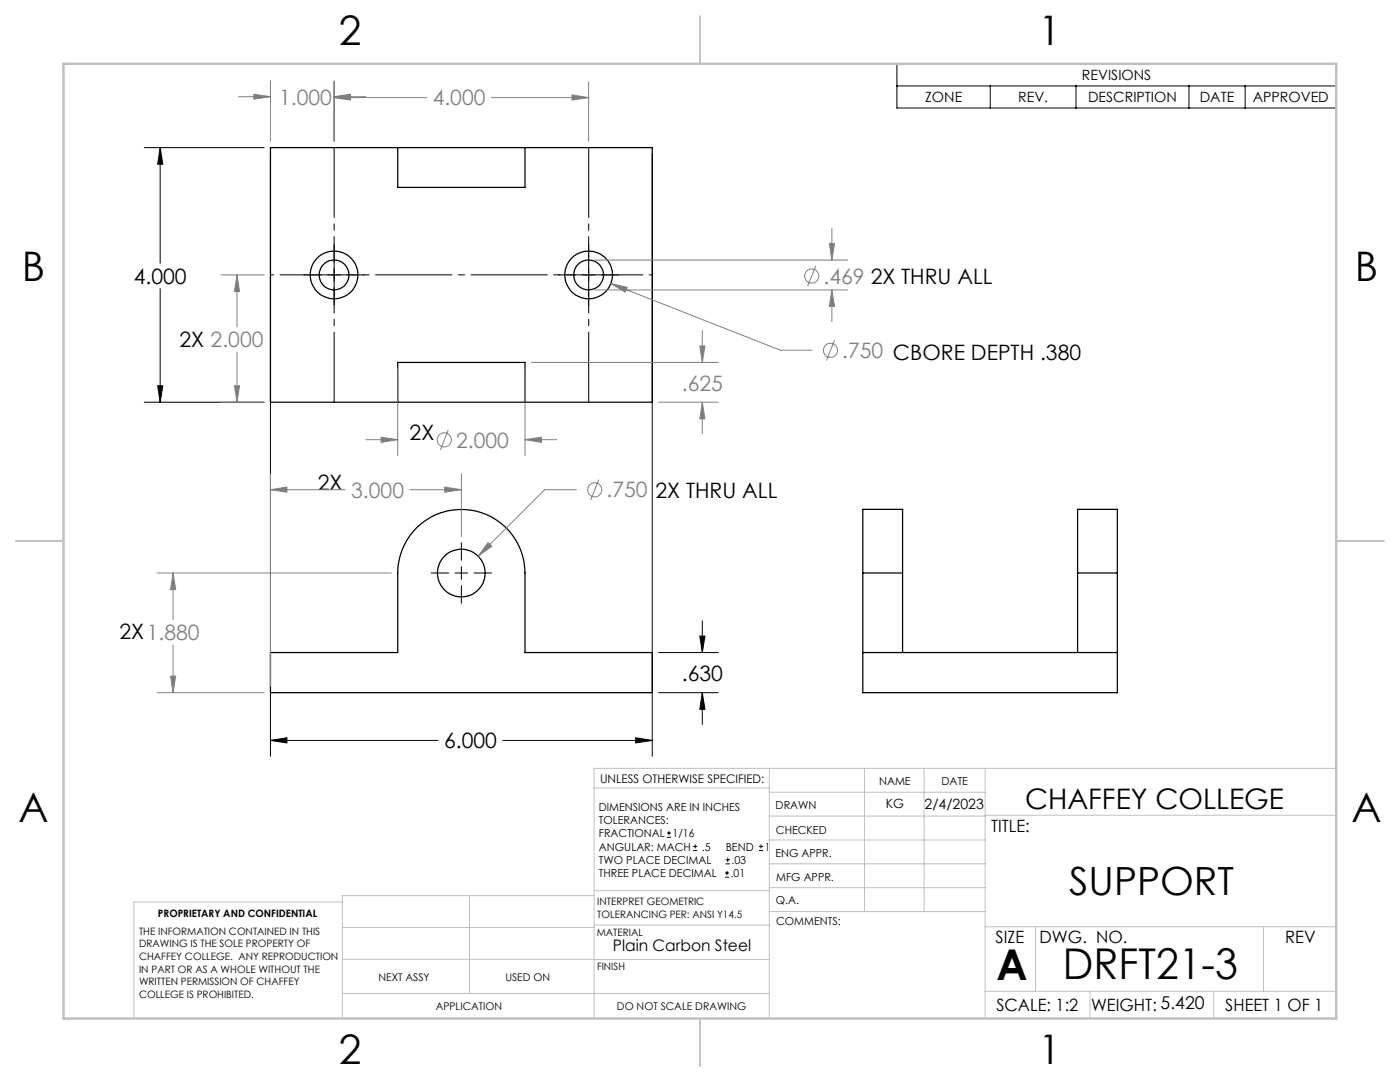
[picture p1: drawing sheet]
<svg xmlns="http://www.w3.org/2000/svg" width="279mm" height="216mm" viewBox="0 0 279 216" stroke-linecap="round" stroke-linejoin="round" font-family="sans-serif">
<g fill="none" stroke="#000" stroke-width=".25">
<path d="M79.4 29.5v7.9h25.4v-7.9M79.4 29.5h25.4M79.4 29.5h-25.4v50.8h25.4M104.8 29.5h25.4v50.8h-25.4M79.4 80.3h25.4M79.4 80.3v-8h25.4v8M172.2 114.3v-12.7h7.9v12.7M172.2 114.3v23.9h50.8v-23.9M172.2 114.3h7.9M180.1 114.3v15.9M215.1 114.3v-12.7h7.9v12.7M215.1 114.3h7.9"/>
<path d="M215.1 114.3v15.9M54 130.2h25.4v-15.9a12.7 12.7 0 0 1 12.7-12.6 12.7 12.7 0 0 1 12.7 12.6v15.9h25.4v8h-76.2zM172.2 130.2h50.8"/>
<circle cx="66.6" cy="54.9" r="2.98"/>
<circle cx="66.7" cy="54.9" r="4.8"/>
<circle cx="117.4" cy="54.9" r="2.98"/>
<circle cx="117.5" cy="54.9" r="4.8"/>
<circle cx="92.1" cy="114.3" r="4.8"/>
</g>
<g fill="none" stroke="#808080" stroke-width=".2">
<path d="M47.6 19.3h6.4M50.7 18.8l3.3 .5-3.3 .5zM54 16.1v12.1M66.7 19.5l3.3-.6v1.1zM66.7 19.3l3.3-.5v1zM66.7 16.1v12.1M66.7 19.5h18.5M66.7 19.3h6.3M98.1 19.5h19.4M114.2 18.9l3.3 .6-3.3 .5zM117.5 16.3v11.9M44.1 54.9h8.6"/>
<path d="M47.3 54.9l.5 3.3h-1zM47.3 54.9v10.3M118.7 51.9h50.5M118.7 57.9h50.5M121.9 56.6l3.3 .7-.4 1zM121.9 56.6l33.9 13.3h6.3M162.8 53.1l-1.6 4M165.5 48.6h1l-.5 3.3zM166 57.9l.5 3.2h-1zM166 45.5v6.4M166 57.9v6.3M46.8 77h1l-.5 3.3z"/>
<path d="M47.3 70.2v10.1M79.4 73.6v17.3M104.8 73.6v17.3M106 72.3h37.3M139.7 69h1l-.5 3.3zM140.2 66v6.3M166.5 67.9l-1.6 4M44.1 80.3h8.6M54 97.7l3.3-.5v1zM54 94.5v42.4M54 97.7h14.9M73 87.7h6.4"/>
<path d="M76.1 87.2l3.3 .5-3.3 .6zM81.8 97.7h10.3M88.8 97.2l3.3 .5-3.3 .5zM89.5 85.8l-1.6 4M92.1 94.5v12.5M104.8 87.7l3.3-.5v1.1zM104.8 87.7h6.3M115 97.7h-6.3l-13.3 13.3M119.5 95.7l-1.6 4.1M131.4 80.3h11.9M140.2 80.3l.5 3.3h-1zM140.2 80.3v6.3"/>
<path d="M31.4 114.3h46.7M34.5 114.3l.6 3.4h-1.1zM34.5 114.3v9.3M97.4 108.3l.7 .7-2.7 2zM31.4 138.2h21.3M34 134.9h1.1l-.6 3.3zM34.5 128.7v9.5"/>
<circle cx="162" cy="55.1" r="1.41"/>
<circle cx="165.7" cy="69.9" r="1.42"/>
<circle cx="88.7" cy="87.8" r="1.4"/>
<circle cx="118.7" cy="97.7" r="1.4"/>
</g>
<g fill="none" stroke="#000" stroke-width=".2">
<path d="M179 12.7h87.7v8.9h-87.7zM179 17.1h87.7M197.6 17.1v4.5M214.7 17.1v4.5M237.3 17.1v4.5M248.5 17.1v4.5M28.8 29.5h23.9M32 29.5v23M32 29.5l.5 3.3h-1zM54 30.7v120.2M130.2 30.7v120.2M32 57.6v22.7"/>
<path d="M60.6 54.9h3.5M65.4 54.9h2.5M66.7 48.8v3.5M66.7 53.6v2.5M66.7 57.4v3.5M69.2 54.9h3.5M111.4 54.9h3.5M116.2 54.9h2.5M117.5 48.8v3.5M117.5 53.6v2.5M117.5 57.4v3.5M120 54.9h3.5"/>
<path d="M31.5 77h1l-.5 3.3zM28.8 80.3h23.9M86 114.3h3.5M90.8 114.3h2.5M92.1 108.3v3.5M92.1 113.1v2.5M92.1 116.9v3.5M94.6 114.3h3.5M131.4 138.2h11.9M131.4 130.2h11.9M139.7 126.9h1l-.5 3.3zM140.2 123.9v6.3"/>
<path d="M140.2 138.2v6.4M140.2 138.2l.5 3.3h-1zM54 147.7h33.4M54 147.7l3.3-.5v1zM100.3 147.7h29.9M126.9 147.2l3.3 .5-3.3 .5zM133.1 167.1h.8M133.1 166.2h.8M133.5 165.8v.9M138.3 169.7h.8M138.3 168.9h.8M138.7 168.5v.8"/>
<path d="M144.7 175h.8M144.7 174.2h.8M144.8 172.4h.9M144.8 171.6h.9M145.1 173.8v.8M145.2 171.1v.9M151.5 169.7h.8M151.5 168.9h.8M151.9 168.5v.8"/>
</g>
<path d="M54 54.8h76.2" fill="none" stroke="#000" stroke-width=".2" stroke-dasharray="15.2 1.3 1.3 1.3" stroke-dashoffset="-1.9"/>
<path d="M66.7 29.4v50.8M117.5 29.4v50.8" fill="none" stroke="#000" stroke-width=".2" stroke-dasharray="15.2 1.3 1.3 1.3" stroke-dashoffset="1.3"/>
<g fill="none" stroke="#c0c0c0" stroke-width=".2">
<path d="M118.6 157.2h34.9M153.5 153.3v49.9M153.5 158.1h43.1M172.5 153.3v28.6M184.4 153.3v28.6M196.6 153.3v49.9M266.7 153.3h-148.1v49.9M68.3 180h-41.6v23.2M93.7 178.7v19.5M118.6 178.7h-50.3v24.5M118.6 177.7h35M153.5 167.6h43.1"/>
<path d="M153.5 162.8h43.1M153.5 172.4h43.1M153.5 177.1h43.1M196.6 162.7h70.1M68.3 198.2h85.2M68.3 191.4l85.2 .1M68.3 185.1h50.3M118.6 184.6h35M153.6 181.9h43M196.6 197.8h70.1M196.6 184.9h70.1M206.7 184.9v12.9"/>
<path d="M217.5 197.8v5.4M242.2 197.8v5.4M252.2 184.9v12.9"/>
</g>
<path d="M139.7 3.2v9.5M3.1 107.9h9.6M266.7 107.9h9.5M139.7 203.2v9.6" fill="none" stroke="#c0c0c0" stroke-width=".25"/>
<path d="M12.7 12.7h254v190.5h-254z" fill="none" stroke="#c0c0c0" stroke-width=".5"/>
<path d="M32 29.5l.5 3.3h-1zM31.5 77h1l-.5 3.3zM54 147.7l3.3-.5v1zM126.9 147.2l3.3 .5-3.3 .5zM140.2 138.2l.5 3.3h-1zM139.7 126.9h1l-.5 3.3z" fill="#000"/>
<path d="M104.8 87.7l3.3-.5v1.1zM76.1 87.2l3.3 .5-3.3 .6zM139.7 69h1l-.5 3.3zM140.2 80.3l.5 3.3h-1zM66.7 19.5l3.3-.6v1.1zM114.2 18.9l3.3 .6-3.3 .5zM50.7 18.8l3.3 .5-3.3 .5zM66.7 19.3l3.3-.5v1zM46.8 77h1l-.5 3.3zM47.3 54.9l.5 3.3h-1zM121.9 56.6l2.9 1.7 .4-1zM165.5 48.6h1l-.5 3.3zM166 57.9l.5 3.2h-1zM34 134.9h1.1l-.6 3.3zM34.5 114.3l.6 3.4h-1.1zM54 97.7l3.3-.5v1zM88.8 97.2l3.3 .5-3.3 .5zM97.4 108.3l-2 2.7 2.7-2z" fill="#808080"/>
<g font-size="8.5">
<text x="198.9" y="195.5">A</text>
<text x="212.1" y="195.4">DRFT21-3</text>
</g>
<g font-size="8.1">
<text x="67.6" y="8.9">2</text>
<text x="207.3" y="8.9">1</text>
<text x="4.4" y="56.1">B</text>
<text x="270.4" y="56.1">B</text>
<text x="3.7" y="164.1">A</text>
<text x="269.7" y="164.1">A</text>
<text x="67.6" y="212.4">2</text>
<text x="207.3" y="212.4">1</text>
</g>
<text font-size="7.8" x="213.4" y="178.6">SUPPORT</text>
<text font-size="5.6" x="204.6" y="161.4">CHAFFEY COLLEGE</text>
<g font-size="4.2" fill="#808080">
<text x="55.7" y="20.9">1.000</text>
<text x="86.4" y="21">4.000</text>
<text x="164.3" y="56.6">.469 2X THRU ALL</text>
<text x="168.1" y="71.4">.750 CBORE DEPTH .380</text>
<text x="136.1" y="77.9">.625</text>
<text x="91" y="89.3">2.000</text>
<text x="70.1" y="99.3">3.000</text>
<text x="121" y="99.3">.750</text>
</g>
<g font-size="4.2">
<text x="26.7" y="56.6">4.000</text>
<text x="35.8" y="69.3">2X 2.000</text>
<text x="81.7" y="87.7">2X</text>
<text x="63.4" y="97.7">2X</text>
<text x="130.8" y="99.3">2X THRU ALL</text>
<text x="23.8" y="127.5">2X1.880</text>
<text x="136.1" y="135.8">.630</text>
<text x="88.6" y="149.3">6.000</text>
</g>
<g font-size="3.4">
<text x="197.8" y="166">TITLE:</text>
<text x="198.7" y="188.1">SIZE</text>
<text x="207.5" y="188.1">DWG. NO.</text>
<text x="256.5" y="188.2">REV</text>
<text x="198.8" y="201.7">SCALE: 1:2</text>
<text x="217.7" y="201.8">WEIGHT: 5.420</text>
<text x="244.5" y="201.7">SHEET 1 OF 1</text>
</g>
<text font-size="3.2" x="122.3" y="189.8">Plain Carbon Steel</text>
<g font-size="2.8">
<text x="215.9" y="16">REVISIONS</text>
<text x="184.6" y="20.4">ZONE</text>
<text x="203.2" y="20.4">REV.</text>
<text x="217.2" y="20.4">DESCRIPTION</text>
<text x="239.4" y="20.4">DATE</text>
<text x="250" y="20.4">APPROVED</text>
<text x="184.5" y="161.5">2/4/2023</text>
</g>
<text font-size="2.5" x="176.8" y="161.3">KG</text>
<text font-size="2.4" x="119.8" y="156.2">UNLESS OTHERWISE SPECIFIED:</text>
<g font-size="2.2">
<text x="119.5" y="161.8">DIMENSIONS ARE IN INCHES</text>
<text x="154.8" y="161.4">DRAWN</text>
<text x="175.4" y="156.6">NAME</text>
<text x="187.9" y="156.7">DATE</text>
<text x="119.5" y="164.4">TOLERANCES:</text>
<text x="119.5" y="167.1">FRACTIONAL</text>
<text x="134.2" y="167.1">1/16</text>
<text x="154.9" y="166.3">CHECKED</text>
<text x="119.5" y="172.4">TWO PLACE DECIMAL</text>
<text x="119.5" y="169.7">ANGULAR: MACH</text>
<text x="140.1" y="169.7">.5</text>
<text x="144.8" y="169.7">BEND</text>
<text x="146" y="172.4">.03</text>
<text x="152.6" y="169.7">1</text>
<text x="154.8" y="171">ENG APPR.</text>
<text x="119.5" y="175">THREE PLACE DECIMAL</text>
<text x="145.8" y="175">.01</text>
<text x="154.9" y="175.7">MFG APPR.</text>
<text x="154.9" y="180.4">Q.A.</text>
<text x="154.9" y="184.6">COMMENTS:</text>
</g>
<g font-size="2.1">
<text x="75.5" y="195.7">NEXT ASSY</text>
<text x="100.9" y="195.7">USED ON</text>
<text x="86.9" y="201.5">APPLICATION</text>
<text x="123.1" y="201.6">DO NOT SCALE DRAWING</text>
</g>
<g font-size="2">
<text x="31.5" y="182.9">PROPRIETARY AND CONFIDENTIAL</text>
<text x="119.2" y="180.6">INTERPRET GEOMETRIC</text>
<text x="119.2" y="183.1">TOLERANCING PER: ANSI Y14.5</text>
<text x="27.8" y="186.5">THE INFORMATION CONTAINED IN THIS</text>
<text x="27.8" y="189">DRAWING IS THE SOLE PROPERTY OF</text>
<text x="27.8" y="191.6">CHAFFEY COLLEGE. ANY REPRODUCTION</text>
<text x="119.1" y="186.7">MATERIAL</text>
<text x="27.8" y="194.1">IN PART OR AS A WHOLE WITHOUT THE</text>
<text x="27.8" y="196.6">WRITTEN PERMISSION OF CHAFFEY</text>
<text x="119.1" y="193.5">FINISH</text>
<text x="27.8" y="199.1">COLLEGE IS PROHIBITED.</text>
</g>
</svg>
